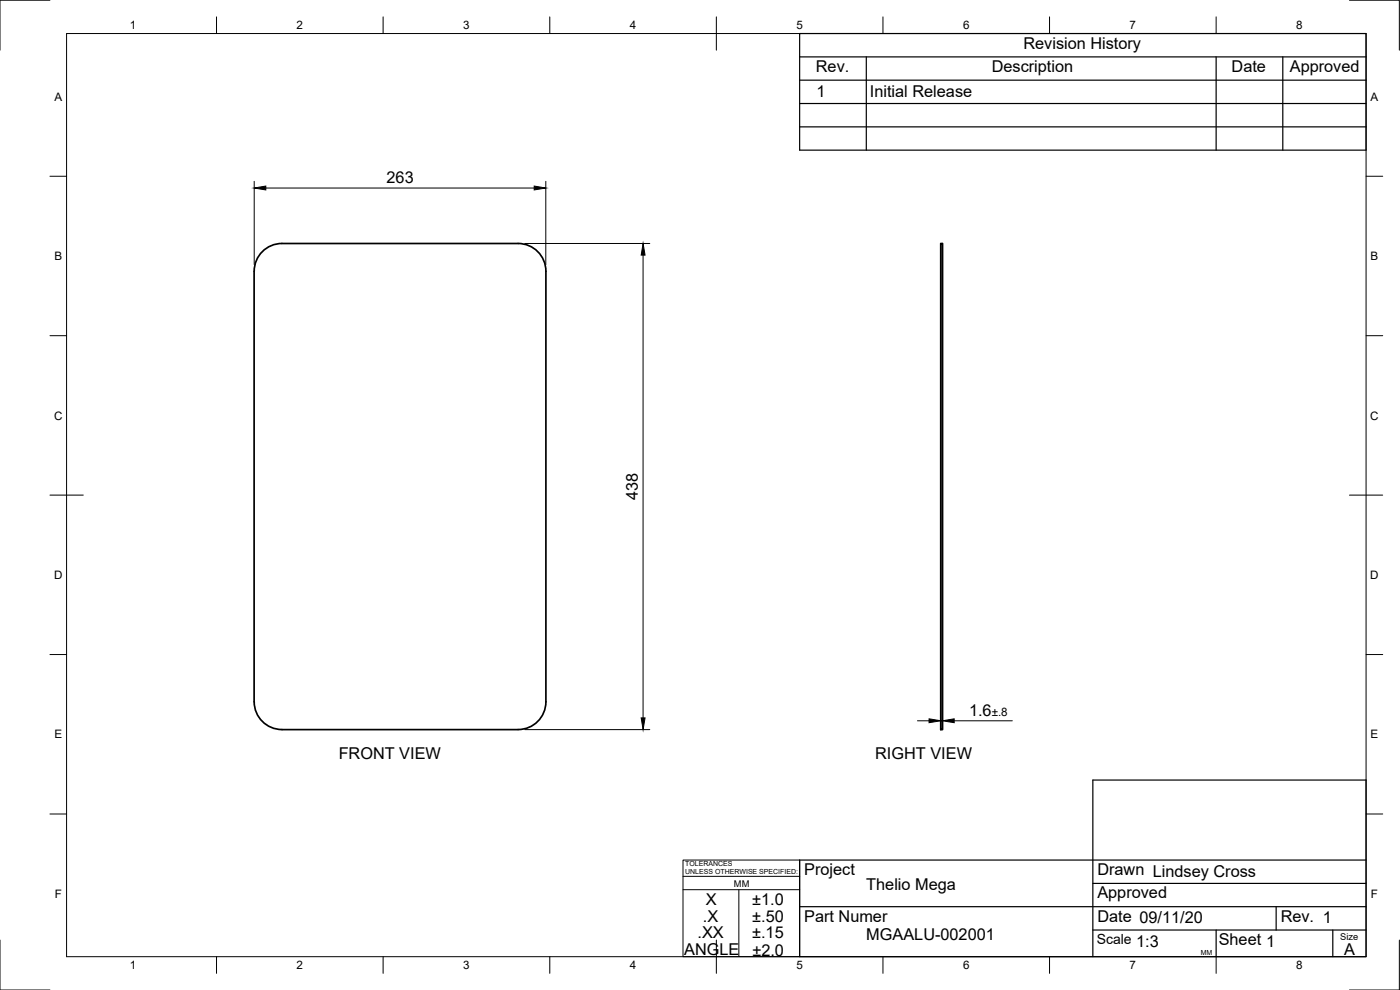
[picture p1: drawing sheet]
<svg xmlns="http://www.w3.org/2000/svg" width="420mm" height="297mm" viewBox="0 0 420 297" stroke-linecap="round" stroke-linejoin="round" font-family="sans-serif">
<!-- layer: Visible -->
<path d="M155.5 73.1h-70.9a8.3 8.3 0 0 0-8.3 8.3M155.5 73.1a8.3 8.3 0 0 1 8.3 8.3v129.2M282.3 73.1h.6v145.8h-.6zM76.3 81.4v129.2M76.3 210.6a8.3 8.3 0 0 0 8.3 8.3M84.6 218.9h70.9M163.8 210.6a8.3 8.3 0 0 1-8.3 8.3" fill="none" stroke="#000" stroke-width=".51"/>
<!-- layer: Border -->
<g fill="none" stroke="#000" stroke-width=".3">
<path d="M15 .1h-15v15M20 10.1h390v276.9h-390zM65 5.1v5M115 5.1v5M165 5.1v5M215 5.1v10M265 5.1v5M315 5.1v5M365 5.1v5M405 .1h15v15M15 52.9h5M410 52.9h5"/>
<path d="M15 100.7h5M410 100.7h5M15 148.6h10M405 148.6h10M15 196.4h5M410 196.4h5M15 244.2h5M410 244.2h5M0 282.1v14.9h15M65 287v5M115 287v5M165 287v5"/>
<path d="M215 282.1v9.9M265 287v5M315 287v5M365 287v5M420 282.1v14.9h-15"/>
</g>
<!-- layer: TitleBlock -->
<g fill="none" stroke="#000" stroke-width=".36">
<path d="M240 10.1h170v34.9h-170zM240 17.1h170M260 17.1v27.9M365 17.1v27.9M385 17.1v27.9M240 38.1h170M240 31.1h170M240 24.1h170M410 258h-170v29h170v-53h-82v53M240 272h170M328 279h82M328 265.1h82"/>
<path d="M365 279v8M383 272v7M400 279v8"/>
</g>
<path d="M205 258h35v29h-35zM205 262.9h35M205 266.9h35M221.7 266.9v20" fill="none" stroke="#000" stroke-width=".3"/>
<!-- layer: Dimensions -->
<path d="M76.3 54.4v25M79.8 56.4h80.5M163.8 54.4v25M157.5 73.1h37.5M193 76.5v138.9M157.5 218.9h37.5M275.3 216.3h3.5M282.3 216.3h.6M286.4 216.3h17.4" fill="none" stroke="#000" stroke-width=".3"/>
<path d="M76.3 56.4l3.5-.6v1.2zM160.3 55.8l3.5 .6-3.5 .6zM193 73.1l.6 3.4h-1.2zM192.4 215.4h1.2l-.6 3.5zM278.8 215.7l3.5 .6-3.5 .5zM282.9 216.3l3.5-.6v1.1z" fill="#000" stroke="#000" stroke-width=".3"/>
<g font-size="4.9">
<text x="307.1" y="14.6">Revision History</text>
<text x="244.9" y="21.6">Rev.</text>
<text x="297.6" y="21.6">Description</text>
<text x="369.6" y="21.6">Date</text>
<text x="387.1" y="21.6">Approved</text>
<text x="245" y="29.1">1</text>
<text x="261.1" y="29.1">Initial Release</text>
<text x="116" y="54.8">263</text>
<text x="191.4" y="150" transform="rotate(-90 191.4 150)">438</text>
<text x="290.8" y="214.7">1.6</text>
<text x="101.6" y="227.8">FRONT VIEW</text>
<text x="262.7" y="227.8">RIGHT VIEW</text>
<text x="241.3" y="262.6">Project</text>
<text x="329.3" y="262.6">Drawn Lindsey Cross</text>
<text x="260" y="267">Thelio Mega</text>
<text x="329.3" y="269.5">Approved</text>
<text x="211.9" y="271.6">X</text>
<text x="225.8" y="271.6">±1.0</text>
<text x="209.3" y="281.5">.XX</text>
<text x="211" y="276.5">.X</text>
<text x="225.7" y="281.6">±.15</text>
<text x="225.8" y="276.6">±.50</text>
<text x="241.3" y="276.5">Part Numer</text>
<text x="329.3" y="276.5">Date 09/11/20</text>
<text x="384.3" y="276.5">Rev. 1</text>
<text x="205.3" y="286.6">ANGLE</text>
<text x="225.8" y="286.7">±2.0</text>
<text x="260" y="282.1">MGAALU-002001</text>
<text x="341" y="284">1:3</text>
<text x="365.8" y="283.6">Sheet 1</text>
<text x="403.4" y="286.5">A</text>
</g>
<text font-size="4.2" x="329.1" y="283.1">Scale</text>
<g font-size="3.5">
<text x="39" y="8.8">1</text>
<text x="89" y="8.8">2</text>
<text x="139" y="8.8">3</text>
<text x="189" y="8.8">4</text>
<text x="239" y="8.8">5</text>
<text x="289" y="8.8">6</text>
<text x="339" y="8.8">7</text>
<text x="389" y="8.8">8</text>
<text x="16.3" y="30.2">A</text>
<text x="411.3" y="30.2">A</text>
<text x="16.3" y="78">B</text>
<text x="411.3" y="78">B</text>
<text x="16.2" y="125.9">C</text>
<text x="411.2" y="125.9">C</text>
<text x="16.2" y="173.7">D</text>
<text x="411.2" y="173.7">D</text>
<text x="297.6" y="214.7">±.8</text>
<text x="16.3" y="221.6">E</text>
<text x="411.3" y="221.6">E</text>
<text x="16.4" y="269.4">F</text>
<text x="411.4" y="269.4">F</text>
<text x="39" y="290.8">1</text>
<text x="89" y="290.8">2</text>
<text x="139" y="290.8">3</text>
<text x="189" y="290.8">4</text>
<text x="239" y="290.8">5</text>
<text x="289" y="290.8">6</text>
<text x="339" y="290.8">7</text>
<text x="389" y="290.8">8</text>
</g>
<g font-size="2.8">
<text x="220.3" y="266.1">MM</text>
<text x="402.3" y="282.1">Size</text>
</g>
<g font-size="2.1">
<text x="205.6" y="259.8">TOLERANCES</text>
<text x="205.6" y="262.3">UNLESS OTHERWISE SPECIFIED:</text>
<text x="360.4" y="286.5">MM</text>
</g>
</svg>
